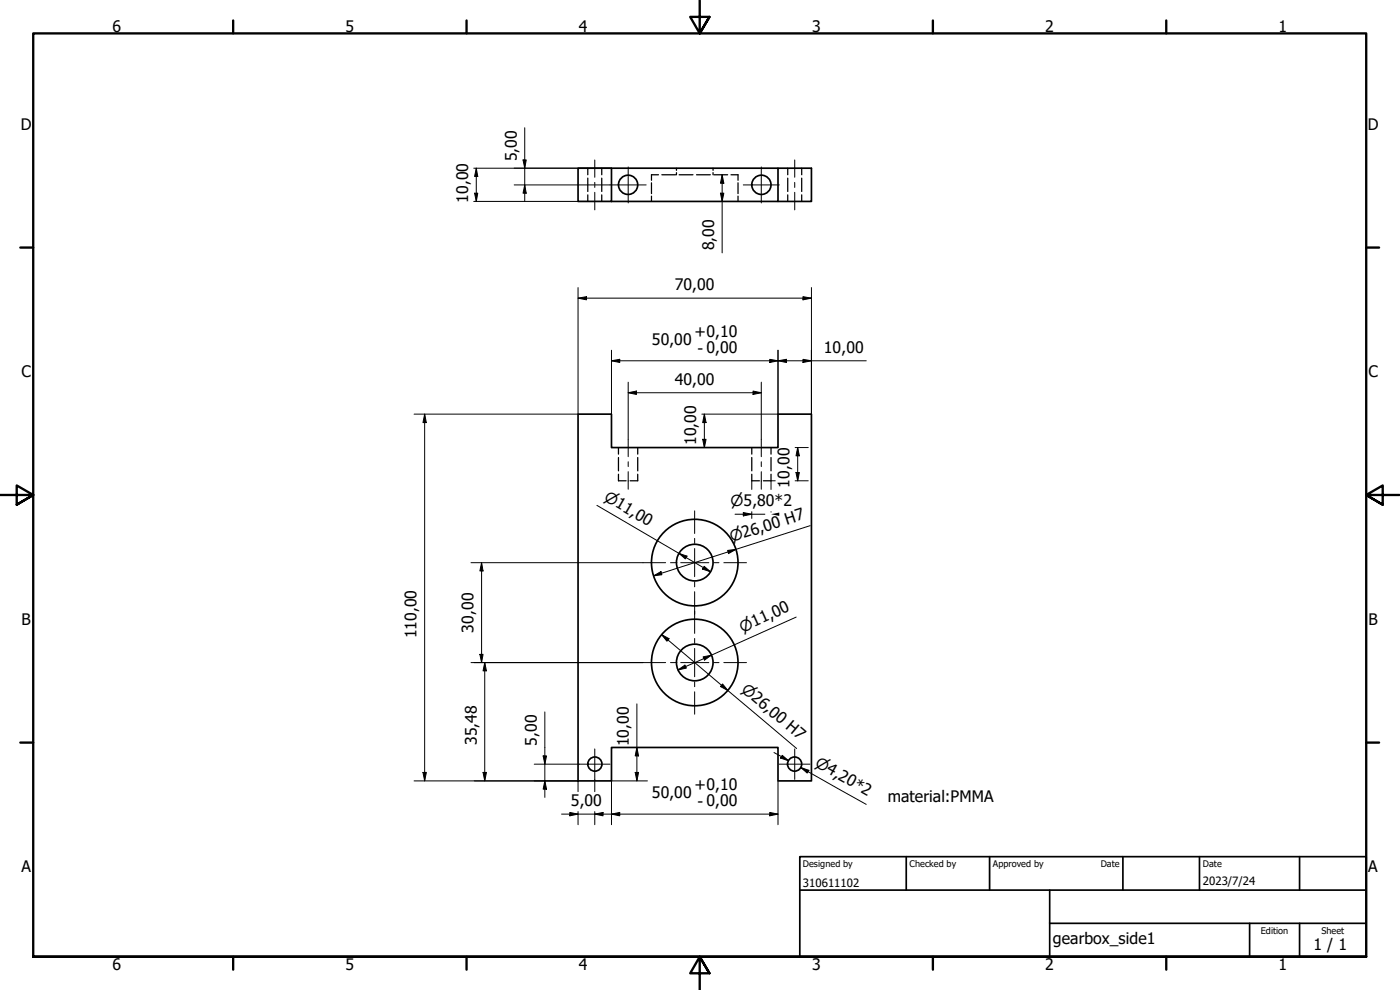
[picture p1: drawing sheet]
<svg xmlns="http://www.w3.org/2000/svg" width="420mm" height="297mm" viewBox="0 0 420 297" stroke-linecap="round" stroke-linejoin="round" font-family="sans-serif">
<!-- layer: Hidden (ISO) -->
<g fill="none" stroke="#000" stroke-width=".38">
<path d="M176.4 50.5v1.9M176.4 53.5v4M176.4 58.5v1.9M180.6 50.5v1.9M180.6 53.5v4M180.6 58.5v1.9M195.5 54.8v3.3M195.5 58.9v1.5M197.6 52.4h-2.1v1.7M198.6 52.4h4.2M203 50.5v.6M203 51.8v.6"/>
<path d="M203.8 52.4h4.2M209 52.4h4.2M214 50.5v.6M214 51.8v.6M214.2 52.4h4.2M219.4 52.4h2.1v1.7M221.5 54.8v3.3M221.5 58.9v1.5M236.4 50.5v1.9M236.4 53.5v4M236.4 58.5v1.9M240.6 50.5v1.9"/>
<path d="M240.6 53.5v4M240.6 58.5v1.9M185.6 134.3v2M185.6 137.3v4M191.4 134.3v2M191.4 137.3v4M225.6 134.3v2M225.6 137.3v4M231.4 134.3v2M231.4 137.3v4M185.6 142.3v2h2.3M191.4 142.3v2h-2.3"/>
<path d="M225.6 142.3v2h2.3M231.4 142.3v2h-2.3"/>
</g>
<!-- layer: Visible (ISO) -->
<g fill="none" stroke="#000" stroke-width=".51">
<path d="M173.5 50.5h10v9.9h-10zM183.5 50.5h50M183.5 60.4h50v-9.9h10v9.9h-10M173.5 124.3h10v10h50v-10h10v110h-10v-10h-50v10h-10z"/>
<circle cx="188.5" cy="55.5" r="2.89"/>
<circle cx="228.5" cy="55.5" r="2.89"/>
<circle cx="208.5" cy="168.8" r="5.5"/>
<circle cx="208.5" cy="168.8" r="13"/>
<circle cx="208.5" cy="198.8" r="5.5"/>
<circle cx="208.5" cy="198.8" r="13"/>
<circle cx="178.5" cy="229.3" r="2.13"/>
<circle cx="238.5" cy="229.3" r="2.13"/>
</g>
<!-- layer: Border (ISO) -->
<g fill="none" stroke="#000" stroke-width=".7">
<path d="M70 6.1v3.9M140 6.1v3.9M210 0v10l-2.9-4.9h5.8l-2.9 4.9 2.9-4.9M280 6.1v3.9M350 6.1v3.9M6.1 74.3h3.9M410 74.3h3.9M0 148.5h10l-5-2.8v5.7l5-2.9-5 2.9M420 148.5h-10l5-2.8v5.7l-5-2.9 5 2.9M6.1 222.8h3.9M410 222.8h3.9M10 287.1v-277.1h400v277.1h-400h400"/>
<path d="M70 287.1v3.8M140 287.1v3.8M212.9 292l-2.9-4.9 2.9 4.9h-5.8l2.9-4.9v9.9M280 287.1v3.8M350 287.1v3.8"/>
</g>
<!-- layer: Title (ISO) -->
<path d="M240 257h170v30.1h-170zM272 257v10.1M297 257v10.1M337 257v10.1M360 257v10.1M390 257v10.1M240 267.1h170M315 277h95M315 267.1v20M375 277v10.1M390 277v10.1" fill="none" stroke="#000" stroke-width=".51"/>
<!-- layer: Dimension (ISO) -->
<g fill="none" stroke="#000" stroke-width=".3">
<path d="M157.5 38.3v22.1M142.2 50.5h36.2M142.4 58h1l-.5 2.4zM142.9 50.5l.5 2.4h-1zM142.9 50.5v9.9M154.3 55.5h24.1M157 48h.9l-.4 2.5zM157.5 55.5l.4 2.5h-.9zM178.6 50.5h4.9M178.6 55.5h4.5M216.2 58h1l-.5 2.4zM216.7 52.4l.5 2.6h-1z"/>
<path d="M216.7 52.4v23.5M142.2 60.4h36.2M178.6 60.4h4.9M173.5 89.5l2.5-.5v1zM173.5 89.5h70M173.5 86.3v38h-49.2M241 89l2.5 .5-2.5 .5zM243.5 86.3v38M183.5 108.3l2.5-.5v1zM183.5 108.3h76.5M183.5 105.1v19.2M188.5 117.8l2.5-.5v1z"/>
<path d="M188.5 117.8h40M188.5 114.7v17.1M226 117.3l2.5 .5-2.5 .5zM228.5 114.7v17.1M231 107.8l2.5 .5-2.5 .5zM233.5 108.3l2.5-.5v1zM233.5 105.1v19.2h-22.9M241 107.8l2.5 .5-2.5 .5zM127.4 124.3l.6 2.5h-1.1zM127.4 124.3v110M210.9 131.8h1l-.5 2.5zM211.4 124.3l.5 2.5h-1z"/>
<path d="M211.4 124.3v10M238.6 134.3h4M239.4 134.3l.5 2.5h-1zM239.4 134.3v10M179.1 151.6l34.1 20M220.6 154.3h9M223.1 153.8l2.5 .5-2.5 .5zM225.6 144.3v2.6M225.6 153.5v2.1M231.4 153.5v.2M232.7 144.3h-1.3v2.6M238.6 144.3h4"/>
<path d="M238.9 141.8h1l-.5 2.5zM243.1 157.7l-46.9 15.1M141.4 168.8h51.6M144.5 168.8l.5 2.5h-1zM144.5 168.8v30M196.2 172.8l2.2-1.3 .2 1zM203.8 166l2.4 .9-.5 .8zM211.3 169.9l1.9 1.7-2.4-.9zM218.4 165.1l2.5-.3-2.3 1.3zM141.4 198.8h51.6M144 196.3h1l-.5 2.5zM145.5 198.8l.5 2.5h-1z"/>
<path d="M145.5 198.8v35.5M198.6 190.4l2.2 1.2-.6 .8zM198.6 190.4l40.5 34.2M211 197.1l2.5-.5-2 1.4zM239 185.2l-35.5 15.8M163.5 213.6v25.7M191.1 211.2v23.1M203.5 201l2-1.4 .5 .9zM216.9 205.2l1.5 2-2.2-1.2zM124.3 234.3h49.2v3.2M126.9 231.8h1.1l-.6 2.5zM145 231.8h1l-.5 2.5z"/>
<path d="M160.3 229.3h13.6M163 226.8h1l-.5 2.5zM163.5 234.3l.5 2.5h-1zM178.5 233.9v3.6M190.6 231.8h1l-.5 2.5zM191.1 224.3l.5 2.5h-1zM194.3 234.3h-10.8v13.1M232.3 225.8l4.4 2.5M233.5 234.3v13.1M234.8 226.6l1.9 1.7-2.4-.9zM240.3 230.3l2.5 .8-.5 .9zM242.5 231.5l-2.2-1.2 19.7 11"/>
<path d="M168.5 244.3h65M171 243.8l2.5 .5-2.5 .5zM173.5 243.5v3.9M178.5 244.3l2.5-.5v1zM178.5 243.5v3.9M183.5 244.3l2.5-.5v1zM231 243.8l2.5 .5-2.5 .5z"/>
</g>
<g fill="#000">
<path d="M142.4 58h1l-.5 2.4z" fill-rule="evenodd"/>
<path d="M142.9 50.5l.5 2.4h-1z" fill-rule="evenodd"/>
<path d="M157 48h.9l-.4 2.5z" fill-rule="evenodd"/>
<path d="M157.5 55.5l.4 2.5h-.9z" fill-rule="evenodd"/>
<path d="M216.2 58h1l-.5 2.4z" fill-rule="evenodd"/>
<path d="M216.7 52.4l.5 2.6h-1z" fill-rule="evenodd"/>
<path d="M173.5 89.5l2.5-.5v1z" fill-rule="evenodd"/>
<path d="M241 89l2.5 .5-2.5 .5z" fill-rule="evenodd"/>
<path d="M183.5 108.3l2.5-.5v1z" fill-rule="evenodd"/>
<path d="M188.5 117.8l2.5-.5v1z" fill-rule="evenodd"/>
<path d="M226 117.3l2.5 .5-2.5 .5z" fill-rule="evenodd"/>
<path d="M231 107.8l2.5 .5-2.5 .5z" fill-rule="evenodd"/>
<path d="M233.5 108.3l2.5-.5v1z" fill-rule="evenodd"/>
<path d="M241 107.8l2.5 .5-2.5 .5z" fill-rule="evenodd"/>
<path d="M127.4 124.3l.6 2.5h-1.1z" fill-rule="evenodd"/>
<path d="M210.9 131.8h1l-.5 2.5z" fill-rule="evenodd"/>
<path d="M211.4 124.3l.5 2.5h-1z" fill-rule="evenodd"/>
<path d="M239.4 134.3l.5 2.5h-1z" fill-rule="evenodd"/>
<path d="M223.1 153.8l2.5 .5-2.5 .5z" fill-rule="evenodd"/>
<path d="M231.4 154.3l2.5-.5v1z" fill-rule="evenodd"/>
<path d="M238.9 141.8h1l-.5 2.5z" fill-rule="evenodd"/>
<path d="M144.5 168.8l.5 2.5h-1z" fill-rule="evenodd"/>
<path d="M196.2 172.8l2.2-1.3 .2 1z" fill-rule="evenodd"/>
<path d="M203.8 166l2.4 .9-.5 .8z" fill-rule="evenodd"/>
<path d="M211.3 169.9l1.9 1.7-2.4-.9z" fill-rule="evenodd"/>
<path d="M218.4 165.1l2.5-.3-2.3 1.3z" fill-rule="evenodd"/>
<path d="M144 196.3h1l-.5 2.5z" fill-rule="evenodd"/>
<path d="M198.6 190.4l2.2 1.2-.6 .8z" fill-rule="evenodd"/>
<path d="M203.5 201l2-1.4 .5 .9z" fill-rule="evenodd"/>
<path d="M211 197.1l2.5-.5-2 1.4z" fill-rule="evenodd"/>
<path d="M145.5 198.8l.5 2.5h-1z" fill-rule="evenodd"/>
<path d="M216.9 205.2l1.5 2-2.2-1.2z" fill-rule="evenodd"/>
<path d="M126.9 231.8h1.1l-.6 2.5z" fill-rule="evenodd"/>
<path d="M145 231.8h1l-.5 2.5z" fill-rule="evenodd"/>
<path d="M163 226.8h1l-.5 2.5z" fill-rule="evenodd"/>
<path d="M163.5 234.3l.5 2.5h-1z" fill-rule="evenodd"/>
<path d="M190.6 231.8h1l-.5 2.5z" fill-rule="evenodd"/>
<path d="M191.1 224.3l.5 2.5h-1z" fill-rule="evenodd"/>
<path d="M234.8 226.6l1.9 1.7-2.4-.9z" fill-rule="evenodd"/>
<path d="M240.3 230.3l2.5 .8-.5 .9z" fill-rule="evenodd"/>
<path d="M171 243.8l2.5 .5-2.5 .5z" fill-rule="evenodd"/>
<path d="M178.5 244.3l2.5-.5v1z" fill-rule="evenodd"/>
<path d="M183.5 244.3l2.5-.5v1z" fill-rule="evenodd"/>
<path d="M231 243.8l2.5 .5-2.5 .5z" fill-rule="evenodd"/>
</g>
<!-- layer: Center Mark (ISO) -->
<g fill="none" stroke="#000" stroke-width=".3">
<path d="M183.1 55.5h10.8M188.5 50.1v10.8M223.1 55.5h10.8M228.5 50.1v10.8M208.5 153.3v6.8M193 168.8h6.8M201.2 168.8h1.6M204.3 168.8h8.4M208.5 161.5v1.6M208.5 164.6v8.4M208.5 174.5v1.6M208.5 177.5v12.5"/>
<path d="M214.2 168.8h1.6M217.2 168.8h6.8M193 198.8h6.8M201.2 198.8h1.6M204.3 198.8h8.4M208.5 191.6v1.4M208.5 194.5v8.6M214.2 198.8h1.6M217.2 198.8h6.8M208.5 204.6v1.4M208.5 207.6v6.7M173.9 229.3h9.2"/>
<path d="M178.5 224.7v9.2M233.9 229.3h9.2M238.5 224.7v9.2"/>
</g>
<!-- layer: Centerline (ISO) -->
<path d="M178.5 48v5.2M178.5 54.7v1.5M178.5 57.7v5.3M238.5 48v5.2M238.5 54.7v1.5M238.5 57.7v5.3M188.5 131.8v5.2M188.5 138.5v1.5M228.5 131.8v5.2M228.5 138.5v1.5M188.5 141.5v5.3M228.5 141.5v5.3" fill="none" stroke="#000" stroke-width=".3"/>
<g font-size="4.8">
<text x="33.7" y="9.6">6</text>
<text x="103.7" y="9.6">5</text>
<text x="173.7" y="9.6">4</text>
<text x="243.7" y="9.6">3</text>
<text x="313.7" y="9.6">2</text>
<text x="383.7" y="9.6">1</text>
<text x="6.2" y="38.9">D</text>
<text x="410.5" y="38.9">D</text>
<text x="155.1" y="48.4" transform="rotate(-90 155.1 48.4)">5,00</text>
<text x="140.5" y="60.8" transform="rotate(-90 140.5 60.8)">10,00</text>
<text x="214.3" y="75.1" transform="rotate(-90 214.3 75.1)">8,00</text>
<text x="202.5" y="87.1">70,00</text>
<text x="208.5" y="101.2">+0,10</text>
<text x="195.6" y="103.5">50,00</text>
<text x="209.4" y="106.1">- 0,00</text>
<text x="247.3" y="105.9">10,00</text>
<text x="6.4" y="113.1">C</text>
<text x="410.7" y="113.1">C</text>
<text x="202.5" y="115.4">40,00</text>
<text x="209" y="133.6" transform="rotate(-90 209 133.6)">10,00</text>
<text x="237" y="146.3" transform="rotate(-90 237 146.3)">10,00</text>
<text x="6.4" y="187.4">B</text>
<text x="125" y="191.6" transform="rotate(-90 125 191.6)">110,00</text>
<text x="142.1" y="189.8" transform="rotate(-90 142.1 189.8)">30,00</text>
<text x="410.7" y="187.4">B</text>
<text x="143.1" y="223.6" transform="rotate(-90 143.1 223.6)">35,48</text>
<text x="161.1" y="223.7" transform="rotate(-90 161.1 223.7)">5,00</text>
<text x="188.7" y="223.9" transform="rotate(-90 188.7 223.9)">10,00</text>
<text x="195.6" y="239.4">50,00</text>
<text x="208.5" y="237.2">+0,10</text>
<text x="171.3" y="241.9">5,00</text>
<text x="209.4" y="242">- 0,00</text>
<text x="266.4" y="240.7">material:PMMA</text>
<text x="6.4" y="261.7">A</text>
<text x="410.7" y="261.7">A</text>
<text x="316" y="283.4">gearbox_side1</text>
<text x="394.2" y="285">1 / 1</text>
<text x="33.7" y="290.9">6</text>
<text x="103.7" y="290.9">5</text>
<text x="173.7" y="290.9">4</text>
<text x="243.7" y="290.9">3</text>
<text x="313.7" y="290.9">2</text>
<text x="383.7" y="290.9">1</text>
</g>
<g font-size="4.6">
<text x="181" y="149.9" transform="rotate(30 181 149.9)">⌀11,00</text>
<text x="219.3" y="151.9">⌀5,80*2</text>
<text x="219.6" y="162.7" transform="rotate(-18 219.6 162.7)">⌀26,00 H7</text>
<text x="222.8" y="189.8" transform="rotate(-24 222.8 189.8)">⌀11,00</text>
<text x="222.2" y="207.2" transform="rotate(40 222.2 207.2)">⌀26,00 H7</text>
<text x="244.3" y="229.8" transform="rotate(29 244.3 229.8)">⌀4,20*2</text>
</g>
<g font-size="3.4">
<text x="241" y="266">310611102</text>
<text x="361" y="265.5">2023/7/24</text>
</g>
<g font-size="2.7">
<text x="241" y="260.1">Designed by</text>
<text x="273" y="260.1">Checked by</text>
<text x="298" y="260.1">Approved by</text>
<text x="330.3" y="260">Date</text>
<text x="361" y="260">Date</text>
<text x="378.4" y="280.1">Edition</text>
<text x="396.6" y="280.1">Sheet</text>
</g>
</svg>
